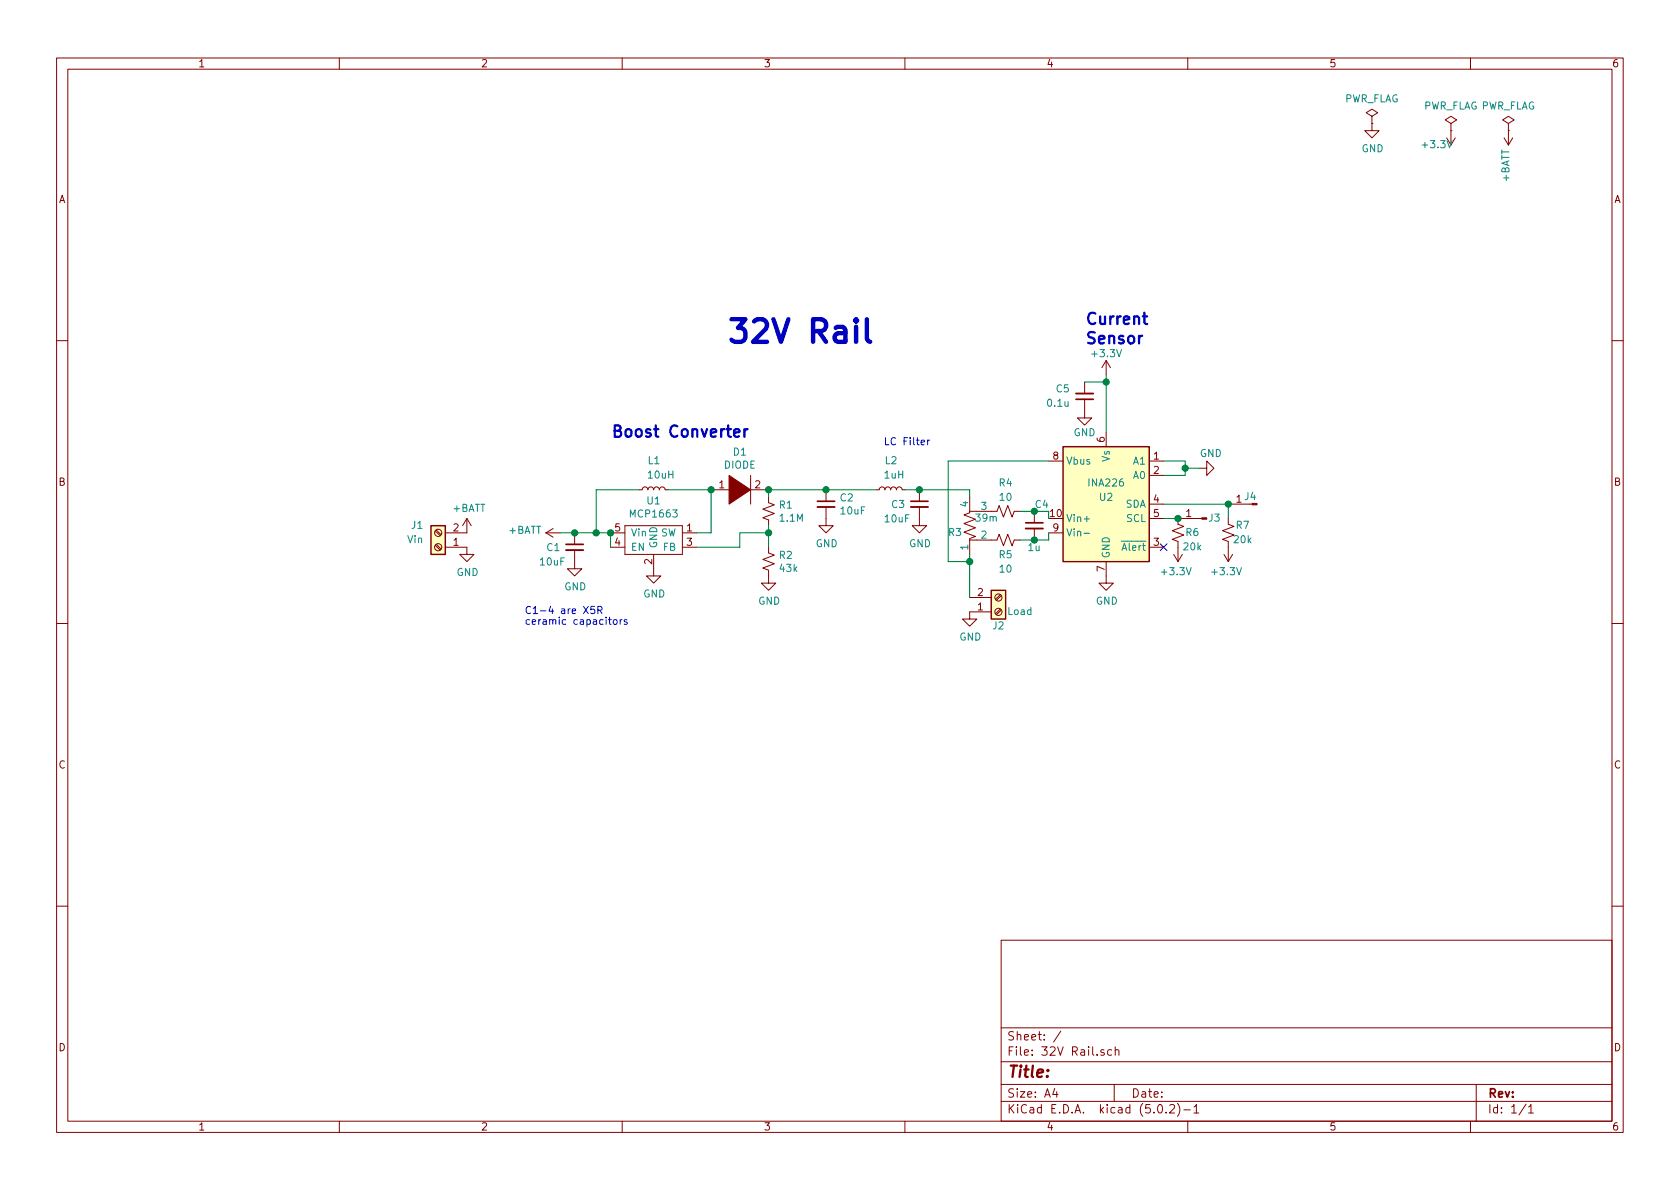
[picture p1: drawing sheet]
<svg xmlns="http://www.w3.org/2000/svg" width="297mm" height="210mm" viewBox="0 0 297 210" stroke-linecap="round" stroke-linejoin="round" font-family="sans-serif">
<g fill="none" stroke="#840000" stroke-width=".18">
<path d="M10 10.3h277v189.9h-277zM12 12.2h273v186.1h-273zM60 10.3v1.9M110 10.3v1.9M160 10.3v1.9M210 10.3v1.9M260 10.3v1.9M242.6 21.8v1.3h1.2l-1.2 1.3-1.3-1.3h1.3M242.6 20.6l1-.7-1-.6-1 .6 1 .7v1.2M242.6 21.8h.1M256.5 21.8l1.1-.6-1.1-.6-1 .6 1 .6v1.3M256.5 23.1h.1"/>
<path d="M256.5 23.1v2.5l.8-1.2M265.9 24.4l.8 1.2M266.7 21.8l1-.6-1-.6-1 .6 1 .6v1.3M266.7 23.1h.1M266.7 23.1v2.5M267.5 24.4l-.8 1.2M10 60.2h2M191.8 70.6v3.3h1.2l-1.2 1.3-1.3-1.3h1.3M191.8 67.6v2M195.6 63.7l-.8 1.3M195.6 63.7v2.6M195.6 76.4v2.6"/>
<path d="M195.6 63.7l.7 1.3M285 60.2h2M77 93.9l.8 .8M77 96.4l.8 .9M77.1 93.7l.9 .9M77.1 96.3l.9 .8M78.7 96.8h3.8v1.2h1.3l-1.3 1.3-1.2-1.3h1.2M82.5 91.7v2.5h-3.8M82.5 91.7l-.7 1.3M82.5 91.7l.8 1.3M96.5 94.2h2.6M96.5 94.2l1.3 .8"/>
<path d="M97.8 93.5l-1.3 .7M101.6 97.3v3.3h1.3l-1.3 1.2-1.3-1.2h1.3M101.6 94.2v2.1M107.9 94.2h2.6M107.9 96.8h2.6M110.5 93v5zM110.5 93h10.1zM110.5 98h10.1zM113 86.6h.5l.2-.3 .2-.2 .5 .1 .2 .4 .1-.3 .3-.2 .4 .1 .2 .4 .1-.3 .3-.2 .4 .1 .2 .4 .1-.3 .3-.2 .4 .1 .2 .4h.5M115.6 98v3.8h1.2l-1.2 1.3-1.3-1.3h1.3M120.6 93v5zM120.6 94.2h2.6"/>
<path d="M120.6 96.8h2.6M125.7 86.6h3.8M132.1 86.6h3.8M132.7 84.1v5M135.9 96.8v1l1 .4-2 .7 2 .8-2 .8 1 .3v2.3h1.3l-1.3 1.3-1.3-1.3h1.3M135.9 87.9v1l1 .4-2 .7 2 .8-2 .8 1 .3v1.1M146 89.7v3.3h1.3l-1.3 1.2-1.2-1.2h1.2M146 86.6v2M154.9 86.6h.5l.2-.3 .3-.2 .4 .1 .2 .4 .1-.3 .3-.2 .4 .1 .2 .4 .1-.3 .3-.2 .4 .1 .2 .4 .1-.3 .3-.2 .4 .1 .2 .4h.5M162.6 89.7v3.3h1.2l-1.2 1.2-1.3-1.2h1.3M162.6 86.6v2M171.4 87.9v2.8l-1 .4 2.1 .7-2.1 .8 2.1 .7-2.1 .8 2.1 .8-1.1 .3v2.8"/>
<path d="M171.4 95.5h4.9l.4-1 .7 2 .8-2 .7 2 .4-1h1M171.4 90.4h1.3M176.3 90.4l.4-1 .7 2 .8-2 .7 2 .4-1h1M182.9 90.4v2.1M182.9 93.5v2M185.4 94.2h2.6M185.4 81.5h2.6M195.6 99.3v3.8h1.2l-1.2 1.3-1.3-1.3h1.3M203.2 96.8h2.5M203.2 89.1h2.5M203.2 91.7h2.5M203.2 81.5h2.5"/>
<path d="M203.2 84.1h2.5M207.5 98l.8 1.3M209 98l-.7 1.3M212.1 82.8h1.3v-1.3l1.2 1.3-1.2 1.3v-1.3M212.5 91.7h-4.2v1l1 .4-2 .7 2 .8-2 .8 1 .4v3.5M216.4 98l.8 1.3M217.2 91.7v1l1 .4-2 .7 2 .8-2 .8 1 .4v3.5M217.2 89.1h4.2M217.9 98l-.7 1.3M10 110.3h2M171.4 105.7h3.9M175.3 108.2h-3.9v1.3h1.3l-1.3 1.2-1.2-1.2h1.2"/>
<path d="M176.9 105.2l-.9 .8M176.9 107.7l-.9 .8M177 105.3l-.8 .9M177 107.9l-.8 .8M285 110.3h2M10 160.2h2M177 166.3h108v32h-108zM285 160.2h2M60 198.3v1.9M110 198.3v1.9M160 198.3v1.9M177 194.8h108"/>
<path d="M177 191.8h108M177 187.8h108M177 181.8h108M186.5 192.5l-.4 1h1M186.8 193v1M187.6 182.3l-1.3 2M195.2 185.7a.37 .37 0 0 0-.6 .1l.1 .2 .5 .2 .1 .1-.3 .3-.4-.1M196.5 185.7l-.4-.1-.3 .3 .1 .6 .2 .1 .4-.1M197 191.8v3M197.2 185.7h.1a.37 .37 0 0 1 .5 .1v.8M197.2 185.1v1.5M204.8 195.5l.4-.2a.94 .94 0 0 1 0 1.5 .79 .79 0 0 1-.4-1.3z"/>
<path d="M206.2 196.7v.1M206.8 195.5l.2-.2h.4l.2 .2 .1 .3-.1 .2-.8 .8h.9M208.2 195.1a1.71 1.71 0 0 1 0 2.3M209.3 196.3h1.2M210 198.3v1.9M211.1 195.8l.4-.5v1.5M211.1 196.8h.9M260 198.3v1.9M261 191.8v6.5M269.8 195.2l-1.2 2M270.3 195.8l.4-.5v1.5M270.3 196.8h.8"/>
<circle cx="77.5" cy="96.8" r=".63"/>
<circle cx="77.5" cy="94.2" r=".63"/>
<circle cx="176.5" cy="105.7" r=".63"/>
<circle cx="176.5" cy="108.2" r=".63"/>
</g>
<g fill="#840000" stroke="#840000" stroke-width=".18">
<path d="M128.9 84.1l3.8 2.5-3.8 2.5z"/>
<path d="M221.4 89h.8v.3h-.8z"/>
<path d="M212.5 91.6h.9v.2h-.9z"/>
</g>
<g fill="none" stroke="#008400" stroke-width=".18">
<path d="M191.8 67.6h3.8M195.6 66.3v10.1M99.1 94.2h8.8v2.6M113 86.6h-7.6v7.6M118.1 86.6h7.6v7.6h-2.5M135.9 94.2h-5.1v2.6h-7.6M135.9 93v3.8M154.9 86.6h-19v1.3M160 86.6h11.4v1.3M171.4 98v7.7M180.3 90.4h2.6M185.4 81.5h-17.8v17.8h3.8"/>
<path d="M185.4 94.2v1.3h-5.1M205.7 81.5h3.8v2.6h-3.8M205.7 91.7h2.6M205.7 89.1h11.5v2.6M209.5 82.8h2.6"/>
</g>
<g fill="#ffffc2" stroke="#ffffc2" stroke-width=".18">
<path d="M76.2 93h2.5v5h-2.5z"/>
<path d="M188 79h15.2v20.3h-15.2z"/>
<path d="M175.3 104.4h2.5v5.1h-2.5z"/>
</g>
<path d="M188 79h15.2v20.3h-15.2zM76.2 93h2.5v5h-2.5zM175.3 104.4h2.5v5.1h-2.5z" fill="none" stroke="#840000" stroke-width=".25"/>
<path d="M190.2 69.6h3.1M100.1 97.3h3M144.5 89.7h3.1M161 89.7h3.1M181.4 93.5h3" fill="none" stroke="#840000" stroke-width=".33"/>
<path d="M190.2 70.6h3.1M100.1 96.3h3M144.5 88.6h3.1M161 88.6h3.1M181.4 92.5h3" fill="none" stroke="#840000" stroke-width=".3"/>
<g fill="#008400" stroke="#008400" stroke-width=".25">
<circle cx="108" cy="94.2" r=".51"/>
<circle cx="101.6" cy="94.2" r=".51"/>
<circle cx="105.4" cy="94.2" r=".51"/>
<circle cx="125.7" cy="86.6" r=".51"/>
<circle cx="135.9" cy="94.2" r=".51"/>
<circle cx="135.9" cy="86.6" r=".51"/>
<circle cx="146.1" cy="86.6" r=".51"/>
<circle cx="209.6" cy="82.8" r=".51"/>
<circle cx="182.9" cy="90.4" r=".51"/>
<circle cx="182.9" cy="95.5" r=".51"/>
<circle cx="217.2" cy="89.1" r=".51"/>
<circle cx="208.3" cy="91.7" r=".51"/>
<circle cx="171.5" cy="99.3" r=".51"/>
<circle cx="162.6" cy="86.6" r=".51"/>
<circle cx="195.6" cy="67.6" r=".51"/>
</g>
<path d="M205.1 96.2l1.2 1.2M206.3 96.2l-1.2 1.2" fill="none" stroke="#000084" stroke-width=".18"/>
<path d="M191.7 91.8h.9M191.7 94.3h.9" fill="none" stroke="#008484" stroke-width=".18"/>
<path d="M202.1 56h.7M202.3 55.3v1.7l.1 .2 .4 .1M131.6 75.9v1.3M132.2 75.9l-.4 .1-.2 .3" fill="none" stroke="#0000c2" stroke-width=".41"/>
<path d="M151.4 56.5l-.2 .2 .2 .1 .2-.1-.2-.2v.3M153.3 56.5v3.4l.2 .4 .3 .1" fill="none" stroke="#0000c2" stroke-width=".79"/>
<path d="M164 77.8v.9M164.4 77.8l-.4 .2M105.1 107.2h-.6l-.1 .6 .5-.1 .3 .3v.3l-.3 .2-.5-.1M105.7 107.9l.6-.1 .2-.1-.1-.3-.2-.2h-.5v1.3M106 107.9l.5 .6M107.6 109.6h.5M107.8 109.1v1.1l.3 .2M108.6 109.6h.3l.1 .1v.7h-.3l-.3-.2zM109.7 109.6v.8M110 109.6l-.3 .2M110.8 109.6h-.2l-.2 .1v.2l.4 .2v.3h-.4" fill="none" stroke="#0000c2" stroke-width=".18"/>
<text font-size="5.6" fill="#0000c2" x="128.3" y="60.6">32V Rail</text>
<g font-size="2.8" fill="#0000c2">
<text x="191.8" y="57.4">Current</text>
<text x="191.8" y="60.8">Sensor</text>
<text x="107.9" y="77.3">Boost Converter</text>
</g>
<text font-size="2.8" fill="#840000" x="178" y="190.5">Title:</text>
<g font-size="2.1" fill="#840000">
<text x="178" y="184">Sheet: /</text>
<text x="178" y="186.7">File: 32V Rail.sch</text>
<text x="178" y="196.9">KiCad E.D.A. kicad (5.0.2)-1</text>
<text x="178" y="194.1">Size: A4</text>
<text x="200" y="194.1">Date:</text>
<text x="263" y="194.1">Rev:</text>
<text x="263" y="196.9">Id: 1/1</text>
</g>
<g font-size="1.8" fill="#840000">
<text x="35" y="11.9">1</text>
<text x="85" y="11.9">2</text>
<text x="135" y="11.9">3</text>
<text x="185" y="11.9">4</text>
<text x="235" y="11.9">5</text>
<text x="285" y="11.9">6</text>
<text x="10.4" y="35.9">A</text>
<text x="285.4" y="35.9">A</text>
<text x="186.2" y="81.3">8</text>
<text x="195.3" y="78.2" transform="rotate(-90 195.3 78.2)">6</text>
<text x="204" y="81.3">1</text>
<text x="204" y="83.8">2</text>
<text x="10.4" y="85.9">B</text>
<text x="127.2" y="86.4">1</text>
<text x="133.5" y="86.4">2</text>
<text x="204" y="88.9">4</text>
<text x="218.6" y="88.9">1</text>
<text x="285.4" y="85.9">B</text>
<text x="80.2" y="94">2</text>
<text x="108.7" y="94">5</text>
<text x="121.4" y="94">1</text>
<text x="172.6" y="92.2">39m</text>
<text x="186.2" y="94">9</text>
<text x="204" y="91.4">5</text>
<text x="209.7" y="91.4">1</text>
<text x="80.2" y="96.5">1</text>
<text x="108.7" y="96.5">4</text>
<text x="115.3" y="99.8" transform="rotate(-90 115.3 99.8)">2</text>
<text x="121.4" y="96.5">3</text>
<text x="195.3" y="101.1" transform="rotate(-90 195.3 101.1)">7</text>
<text x="204" y="96.5">3</text>
<text x="172.9" y="107.9">1</text>
<text x="172.9" y="105.4">2</text>
<text x="10.4" y="135.9">C</text>
<text x="285.4" y="135.9">C</text>
<text x="10.4" y="185.9">D</text>
<text x="285.4" y="185.9">D</text>
<text x="35" y="199.9">1</text>
<text x="85" y="199.9">2</text>
<text x="135" y="199.9">3</text>
<text x="185" y="199.9">4</text>
<text x="235" y="199.9">5</text>
<text x="285" y="199.9">6</text>
</g>
<g font-size="1.8" fill="#008484">
<text x="237.6" y="18.1">PWR_FLAG</text>
<text x="251.6" y="19.4">PWR_FLAG PWR_FLAG</text>
<text x="240.7" y="26.9">GND</text>
<text x="251.7" y="26.2">+3.3V</text>
<text x="266.9" y="32.2" transform="rotate(-90 266.9 32.2)">+BATT</text>
<text x="193.2" y="63.2">+3.3V</text>
<text x="185.3" y="71.9">0.1u</text>
<text x="186.8" y="69.4">C5</text>
<text x="189.8" y="77.1">GND</text>
<text x="114.6" y="82.1">L1</text>
<text x="128" y="82.9">DIODE</text>
<text x="129.7" y="80.6">D1</text>
<text x="156.5" y="82.1">L2</text>
<text x="188.5" y="82.2">Vbus</text>
<text x="196.2" y="81.7" transform="rotate(-90 196.2 81.7)">Vs</text>
<text x="200.4" y="82.2">A1</text>
<text x="212.1" y="80.8">GND</text>
<text x="114.5" y="89.2">U1</text>
<text x="114.7" y="84.6">10uH</text>
<text x="137.8" y="89.9">R1</text>
<text x="148.6" y="88.7">C2</text>
<text x="156.4" y="84.6">1uH</text>
<text x="157.7" y="89.8">C3</text>
<text x="171.2" y="89.6" transform="rotate(-90 171.2 89.6)">4</text>
<text x="176.7" y="86">R4</text>
<text x="176.8" y="88.6">10</text>
<text x="192.6" y="86">INA226</text>
<text x="194.5" y="88.6">U2</text>
<text x="199" y="89.8">SDA</text>
<text x="200.4" y="84.7">A0</text>
<text x="220.1" y="88.4">J4</text>
<text x="72.8" y="93.5">J1</text>
<text x="80.1" y="90.5">+BATT</text>
<text x="89.9" y="94.4">+BATT</text>
<text x="111.5" y="94.9">Vin</text>
<text x="111.6" y="91.5">MCP1663</text>
<text x="116.8" y="94.9">SW</text>
<text x="138" y="92.2">1.1M</text>
<text x="148.7" y="91">10uF</text>
<text x="156.5" y="92.4">10uF</text>
<text x="167.7" y="94.8">R3</text>
<text x="173.5" y="95.2">2</text>
<text x="173.5" y="90.2">3</text>
<text x="188.5" y="92.3">Vin+</text>
<text x="188.5" y="94.9">Vin-</text>
<text x="199.2" y="92.3">SCL</text>
<text x="209.7" y="94.8">R6</text>
<text x="213.8" y="92.2">J3</text>
<text x="218.6" y="93.5">R7</text>
<text x="72.1" y="96.1">Vin</text>
<text x="80.7" y="101.8">GND</text>
<text x="95.6" y="100">10uF</text>
<text x="96.7" y="97.5">C1</text>
<text x="111.5" y="97.4">EN</text>
<text x="116.2" y="97" transform="rotate(-90 116.2 97)">GND</text>
<text x="117.3" y="97.4">FB</text>
<text x="137.8" y="98.8">R2</text>
<text x="137.9" y="101.1">43k</text>
<text x="144.2" y="96.8">GND</text>
<text x="160.7" y="96.8">GND</text>
<text x="171.2" y="97.3" transform="rotate(-90 171.2 97.3)">1</text>
<text x="176.7" y="98.7">R5</text>
<text x="176.8" y="101.3">10</text>
<text x="181.8" y="97.5">1u</text>
<text x="196.2" y="98.8" transform="rotate(-90 196.2 98.8)">GND</text>
<text x="198.7" y="97.4">Alert</text>
<text x="205.6" y="101.7">+3.3V</text>
<text x="209.3" y="97.3">20k</text>
<text x="214.5" y="101.7">+3.3V</text>
<text x="218.2" y="96.1">20k</text>
<text x="99.8" y="104.4">GND</text>
<text x="113.7" y="105.7">GND</text>
<text x="134.1" y="106.9">GND</text>
<text x="193.8" y="106.9">GND</text>
<text x="169.6" y="113.3">GND</text>
<text x="175.6" y="111.3">J2</text>
<text x="178.2" y="108.8">Load</text>
</g>
<g font-size="1.8" fill="#0000c2">
<text x="156.2" y="78.7">LC Filter</text>
<text x="92.7" y="108.6">C1-4 are X5R</text>
<text x="92.7" y="110.5">ceramic capacitors</text>
</g>
<g font-size="1.8" fill="#008400">
<text x="183.1" y="89.8">C4</text>
<text x="185.7" y="91.4">10</text>
</g>
</svg>
